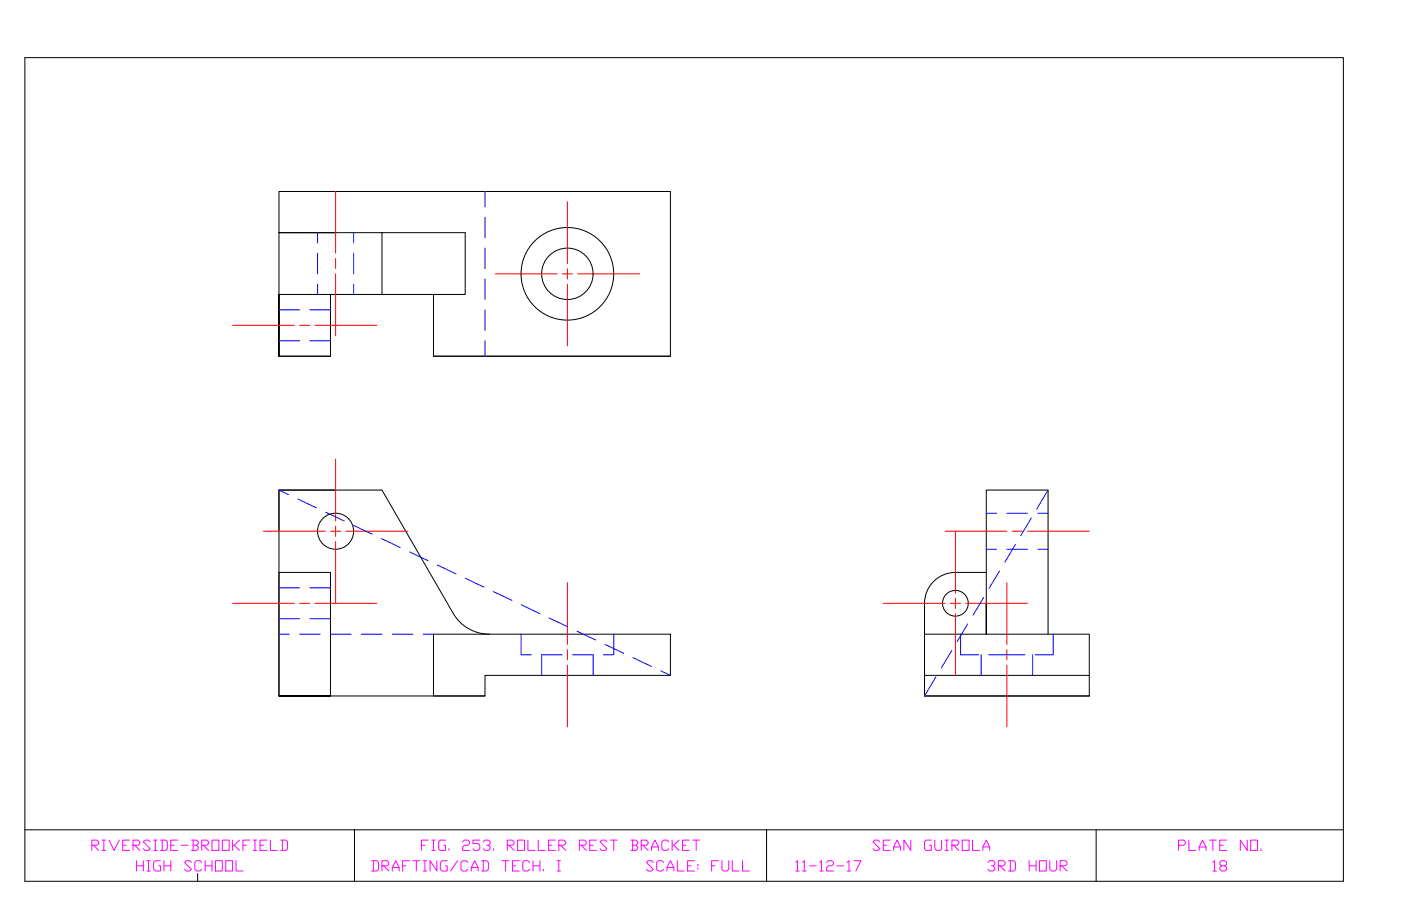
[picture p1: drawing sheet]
<svg xmlns="http://www.w3.org/2000/svg" width="432mm" height="279mm" viewBox="0 0 432 279" stroke-linecap="round" stroke-linejoin="round" font-family="sans-serif">
<!-- layer: Boarder Line -->
<path d="M7.7 17.8h406.3v254h-406.3M7.7 255.9h406.3M109.3 255.9v15.9M236.3 255.9v15.9M337.8 255.9v15.9" fill="none" stroke="#000" stroke-width=".31"/>
<!-- layer: 0 -->
<g fill="none" stroke="#000" stroke-width=".31">
<path d="M7.7 17.8v254M174.9 59.1h31.7M103.4 71.8h-17.4h31.7v19h-31.7v19.1v-50.8h120.6v50.8h-73M117.7 71.8h25.7v19h-25.7M101.9 90.8v19.1h-15.9M133.6 90.8v19.1h73M103.4 151.1h-17.4v12.7M304 176.5h-9.5a9.5 9.5 0 0 0-9.6 9.5v9.6M150.7 195.6a12.7 12.7 0 0 1-11-6.4l-22-38.1h-31.7v63.5M304 186.1v9.5v-44.5h19v44.5M101.9 214.6h-15.9v-38.1h15.9v38.1h-15.9h63.5v-6.3h57.1v-12.7h-73v19h15.9M284.9 208.3h50.8v6.3h-50.8z"/>
<path d="M284.9 208.3v-12.7h50.8v12.7M284.9 214.6h50.8"/>
<circle cx="174.9" cy="84.4" r="14.3"/>
<circle cx="174.9" cy="84.4" r="7.9"/>
<circle cx="103.4" cy="163.8" r="5.6"/>
<circle cx="294.5" cy="186" r="4"/>
</g>
<!-- layer: Center Lines -->
<g fill="none" stroke="#f00" stroke-width=".31">
<path d="M103.4 59.1v19M103.4 79.7v3.2M174.9 62.2v19.1M103.4 84.5v19M152.7 84.5h19M173.3 84.5h3.2M174.9 82.9v3.1M174.9 87.6v19.1M178.1 84.5h19M71.7 100.3h19M92.3 100.3h3.2M97.1 100.3h19"/>
<path d="M103.4 141.6v19.1M81.2 163.8h19.1M101.9 163.8h3.1M103.4 162.2v3.2M103.4 167v19.1M106.6 163.8h19.1M174.9 179.7v19.1M291.3 163.8h19M294.5 163.8v19.1M310.3 179.7v19.1M311.9 163.8h3.2M316.7 163.8h19"/>
<path d="M71.7 186.1h19M92.3 186.1h3.2M97.1 186.1h19M272.2 186.1h19.1M292.9 186.1h3.2M294.5 184.5v3.1M294.5 189.2v19.1M297.6 186.1h19.1M174.9 200.3v3.2M174.9 205.1v19.1M310.3 200.3v3.2M310.3 205.1v19.1"/>
</g>
<!-- layer: Hidden Lines -->
<g fill="none" stroke="#00f" stroke-width=".31">
<path d="M149.5 59.1v4.7M97.9 71.8v3.1M97.9 78.1v6.4M109 71.8v3.1M109 78.1v6.4M149.5 67v6.3M149.5 76.5v6.4M86 95.6h6.3M95.5 95.6h6.4M97.9 87.6v3.2M109 87.6v3.2M149.5 86v6.4"/>
<path d="M149.5 95.6v6.3M86 105.1h6.3M95.5 105.1h6.4M149.5 105.1v4.8M86 151.1l2.9 1.4M91.8 153.9l5.7 2.7M100.4 158l5.7 2.7M304 158.3h3.1M310.3 158.3h6.4M317.9 159.7l-3.3 5.5M319.8 158.3h3.2M323 151.1l-3.5 5.9"/>
<path d="M109 162l5.7 2.8M117.6 166.1l5.7 2.7M126.2 170.2l5.8 2.7M134.8 174.3l5.8 2.7M143.4 178.4l5.8 2.7M304 169.4h3.1M308.1 176.1l-3.3 5.4M310.3 169.4h6.4M313 167.9l-3.3 5.5M319.8 169.4h3.2M86 190.8h6.3M86 181.3h6.3"/>
<path d="M86 195.6h3.2M92.3 195.6h6.4M95.5 190.8h6.4M95.5 181.3h6.4M101.9 195.6h6.3M111.4 195.6h6.3M120.9 195.6h6.4M130.4 195.6h3.2M152 182.4l5.8 2.7M160.6 195.6v6.3h3.2M160.7 186.5l5.7 2.7M169.2 190.6l5.8 2.7"/>
<path d="M177.9 194.7l5.7 2.7M186.5 198.7l5.7 2.8M189.2 195.6v6.3h-3.2M296.1 195.6v6.3h5.5M298.3 192.4l-3.3 5.5M303.2 184.3l-3.3 5.4M324.6 195.6v6.3h-5.5M173.3 201.9h-6.4v6.4M176.5 201.9h6.3v6.4M195.1 202.8l5.7 2.7M203.7 206.9l2.9 1.4M288.5 208.7l-3.6 5.9"/>
<path d="M293.4 200.6l-3.3 5.4M302.4 201.9v6.4M304.8 201.9h11.1M318.3 201.9v6.4"/>
</g>
<g font-size="6.6" fill="#f0f">
<text x="27.5" y="263.5">RIVERSIDE-BROOKFIELD</text>
<text x="129.1" y="263.5">FIG. 253. ROLLER REST BRACKET</text>
<text x="268.1" y="263.5">SEAN GUIROLA</text>
<text x="362.3" y="263.5">PLATE NO.</text>
<text x="41.3" y="269.9">HIGH SCHOOL</text>
<text x="113.6" y="269.9">DRAFTING/CAD TECH. I SCALE: FULL</text>
<text x="244.5" y="269.9">11-12-17 3RD HOUR</text>
<text x="372.9" y="269.9">18</text>
</g>
<text font-size="2.6" x="108.3" y="257.2">XX</text>
</svg>
